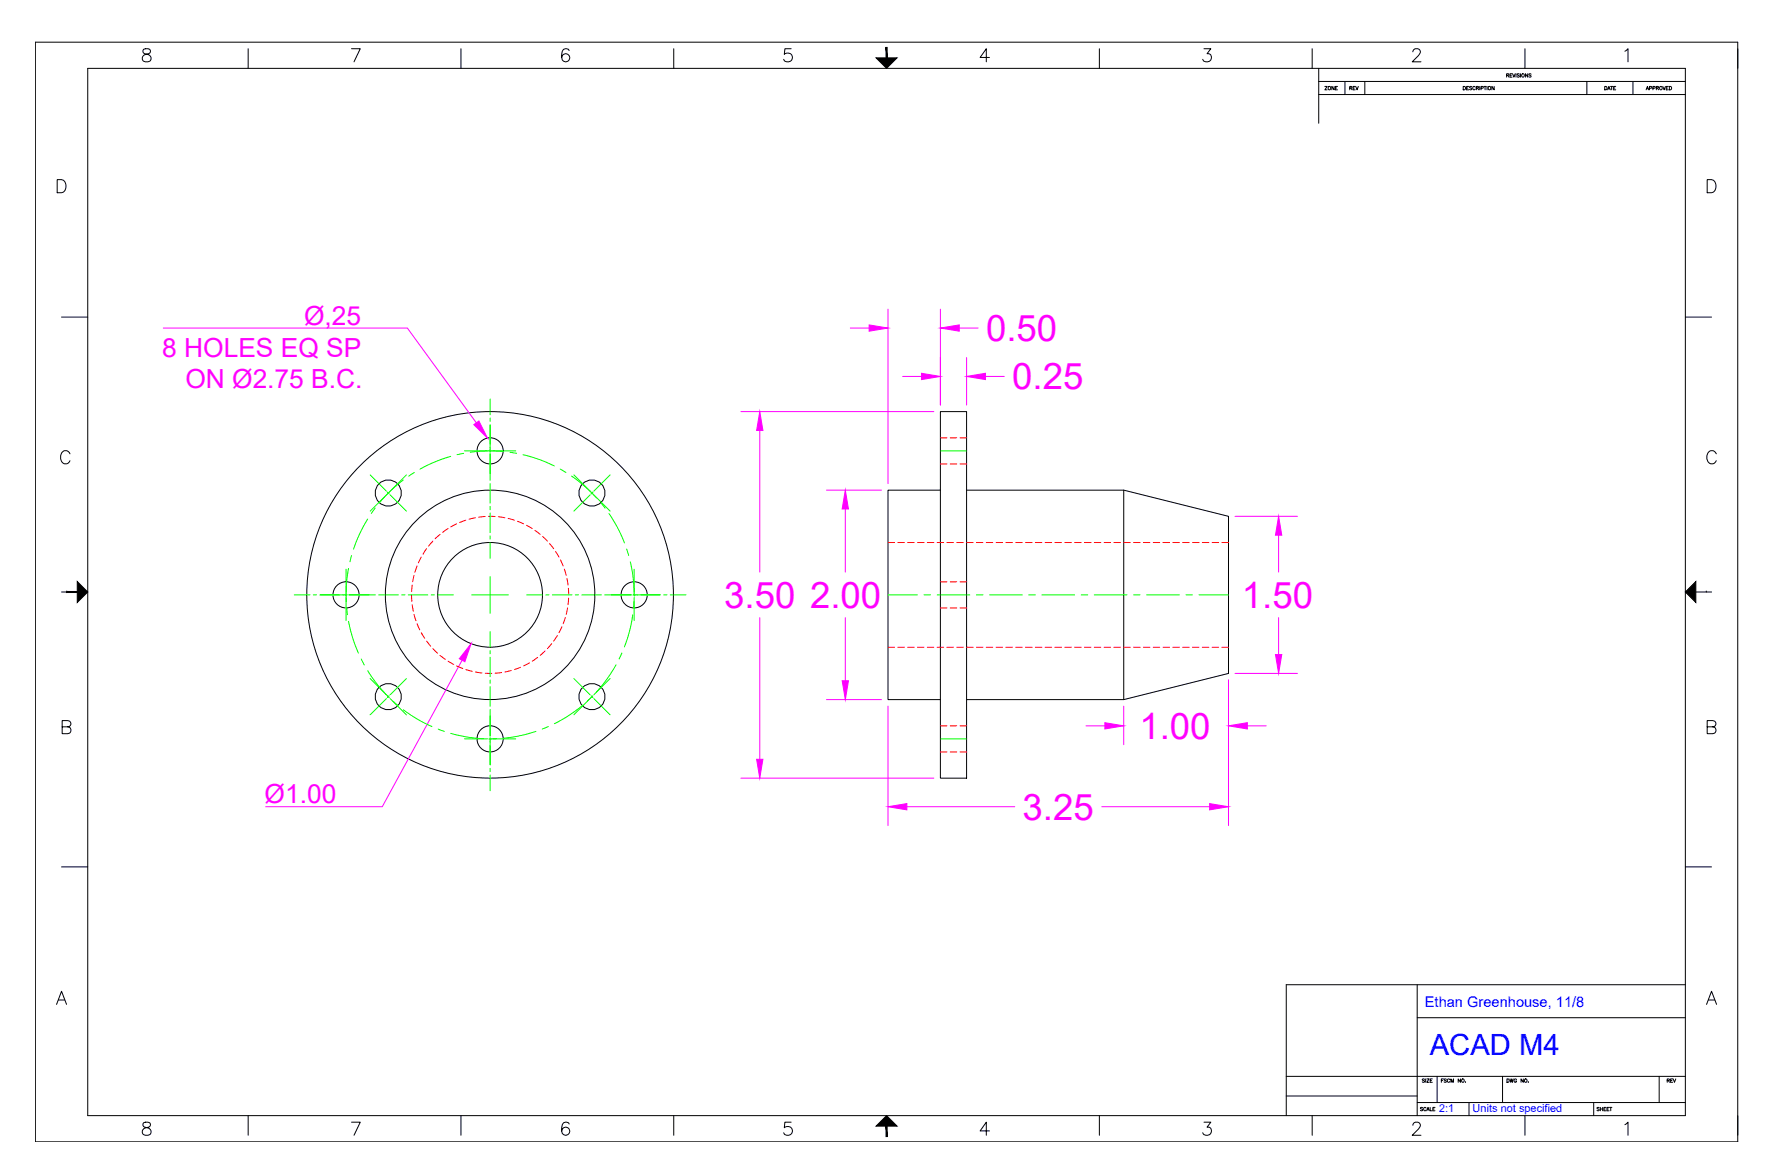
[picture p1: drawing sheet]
<svg xmlns="http://www.w3.org/2000/svg" width="864mm" height="559mm" viewBox="0 0 864 559" stroke-linecap="round" stroke-linejoin="round" font-family="sans-serif">
<!-- layer: 0 -->
<g fill="none" stroke="#000" stroke-width=".48">
<path d="M456 200h13v177h-13zM456 238h-25v101h25M469 238h76l51 12v77l-51 12h-76M545 238v101"/>
<circle cx="238" cy="219" r="6"/>
<circle cx="188" cy="239" r="6"/>
<circle cx="287" cy="239" r="6"/>
<circle cx="168" cy="289" r="6"/>
<circle cx="238" cy="289" r="89"/>
<circle cx="238" cy="289" r="51"/>
<circle cx="238" cy="289" r="25"/>
<circle cx="307" cy="289" r="6"/>
<circle cx="188" cy="338" r="6"/>
<circle cx="287" cy="338" r="6"/>
<circle cx="238" cy="358" r="6"/>
</g>
<!-- layer: Dim -->
<g fill="none" stroke="#f0f" stroke-width=".48">
<path d="M79 159h119l33 46M412 159h9M431 150v85M456 150v46M465 159h9M469 173v23M359 200h94M438 183h9M478 183h9M368 209v68M401 238h26M410 247v31"/>
<path d="M599 250h30M620 260v18M368 300v68M410 300v30M620 300v18M224 320l-39 71h-56M401 339h26M596 330v70M599 327h30M431 343v57M527 352h9M545 343v18"/>
<path d="M605 352h9M359 377h94M440 391h52M534 391h53"/>
</g>
<g fill="#f0f" stroke="#f0f" stroke-width=".48">
<path d="M368 200l2 9h-3z"/>
<path d="M367 368h3l-2 9z"/>
<path d="M410 238l1 9h-3z"/>
<path d="M408 330h3l-1 9z"/>
<path d="M421 158l10 1-10 2z"/>
<path d="M456 159l9-1v3z"/>
<path d="M447 181l9 2-9 1z"/>
<path d="M469 183l9-2v3z"/>
<path d="M620 250l2 10h-4z"/>
<path d="M618 318h4l-2 9z"/>
<path d="M536 351l9 1-9 2z"/>
<path d="M596 352l9-1v3z"/>
<path d="M431 391l9-1v3z"/>
<path d="M587 390l9 1-9 2z"/>
<path d="M228 312l-3 9-2-1z"/>
<path d="M230 206l2-2 4 8z"/>
</g>
<!-- layer: Hidden -->
<g fill="none" stroke="#f00" stroke-width=".48">
<path d="M456 212h3M461 212h3M466 212h3M456 225h3M461 225h3M466 225h3M213 259l-2 2M217 256l-2 2M221 254l-2 2M226 252l-3 1M231 251l-4 1M235 251h-3"/>
<path d="M237 250l3 1M242 251h3M246 251l3 1M251 253l3 1M255 255l3 1M259 257l3 2M201 279l-1 3M202 275l-1 3M204 270l-1 3M207 266l-2 3M210 262l-2 3M263 260l2 2"/>
<path d="M266 264l2 2M269 267l2 3M272 272l1 3M274 276l1 3M431 263h3M435 263h4M440 263h3M445 263h3M450 263h3M454 263h4M459 263h3M464 263h3"/>
<path d="M469 263h3M473 263h4M478 263h3M483 263h3M488 263h3M493 263h3M497 263h3M502 263h3M507 263h3M512 263h3M516 263h3M521 263h3"/>
<path d="M526 263h3M531 263h3M535 263h4M540 263h3M545 263h3M550 263h3M554 263h4M559 263h3M564 263h3M569 263h3M573 263h4M578 263h3"/>
<path d="M583 263h3M588 263h3M593 263h3M200 289v3M200 284v3M200 293v3M201 298l1 3M274 300l-1 3M275 281v3M275 295v3M276 285v4M276 290l-1 3"/>
<path d="M456 295h3M456 282h3M461 295h3M461 282h3M466 295h3M466 282h3M202 303l2 3M204 307l2 3M207 311l2 2M210 315l2 2M213 318l3 2M261 319l-3 2"/>
<path d="M264 316l-2 2M268 312l-3 3M270 308l-2 3M272 304l-1 3M431 314h3M435 314h4M440 314h3M445 314h3M450 314h3M454 314h4M459 314h3M464 314h3"/>
<path d="M469 314h3M473 314h4M478 314h3M483 314h3M488 314h3M493 314h3M497 314h3M502 314h3M507 314h3M512 314h3M516 314h3M521 314h3"/>
<path d="M526 314h3M531 314h3M535 314h4M540 314h3M545 314h3M550 314h3M554 314h4M559 314h3M564 314h3M569 314h3M573 314h4M578 314h3"/>
<path d="M583 314h3M588 314h3M593 314h3M217 321l3 1M221 323l3 1M226 325l3 1M231 326h3M235 327h3M243 326l-3 1M248 325l-3 1M252 324l-3 1M257 322l-3 1"/>
<path d="M456 352h3M461 352h3M466 352h3M456 365h3M461 365h3M466 365h3"/>
</g>
<!-- layer: Center -->
<g fill="none" stroke="#0f0" stroke-width=".48">
<path d="M238 194v7M225 220l-3 1M225 219h11M237 219h1M238 203v1M238 206v13M238 220v11M239 219h11M244 219h-8h-8M247 219l3 1M456 219h13M179 230l8 8"/>
<path d="M188 239l1 1M189 239l-1 1M196 233l-6 5-6 6M197 230l-8 8M201 229l-3 2M219 221l-7 3-8 4M238 231v2M238 235v9M254 221l8 2 7 3M272 228l2 1M277 231l6 4 6 7M278 230l8 8"/>
<path d="M287 239l1 1M288 239l-1 1M296 230l-8 8M178 252l-4 7-3 7M182 246l-2 3M187 240l-8 8M189 240l8 8M238 246v1M238 249v9M238 260v2M286 240l-8 8M288 240l8 8"/>
<path d="M291 244l2 2M295 249l4 7 4 7M168 276v11M169 276l-1 7v9M170 269v4M238 263v8M238 280v17M304 266l1 3M306 273l1 8 1 8M308 276v11M143 289h7M152 289h2"/>
<path d="M155 289h13M168 288v1M168 290v11M168 295v3M169 289h11M180 289h2M184 289h9M195 289h1M198 289h9M209 289h2M212 289h8M229 289h18"/>
<path d="M255 289h8M265 289h1M268 289h9M279 289h2M282 289h10M293 289h2M295 289h11M307 298l-2 7-2 9M307 289h13M307 292v3M308 288v1M308 290v11"/>
<path d="M322 289h1M325 289h8M431 289h14M448 289h3M454 289h16M473 289h4M480 289h16M499 289h3M505 289h16M524 289h3M531 289h15M550 289h3"/>
<path d="M556 289h16M575 289h3M581 289h15M169 301l2 8 3 8M175 320l2 3M238 306v8M238 316v1M238 319v9M302 317l-2 3M178 325l5 7 5 6M179 329l8 8M187 339l-8 8"/>
<path d="M188 337l1 1M189 337l-1 1M189 339l8 8M197 329l-8 8M238 330v1M238 333v10M278 329l8 8M286 339l-8 8M287 337l1 1M287 338l-2 2M288 337l-1 1M288 339l8 8"/>
<path d="M296 329l-8 8M299 323l-5 6-5 7M191 340l2 2M196 344l5 4 8 4M212 354l3 1M219 356l7 1 8 1M225 358h11M237 358h1M238 344v2M238 346v11M238 358v13M239 358h11"/>
<path d="M241 358h-3M260 355l-7 2-9 1M266 352l-3 2M282 342l-7 6-6 3M456 358h13M238 373v1M238 376v8"/>
</g>
<!-- layer: Title Block -->
<g fill="none" stroke="#000" stroke-width=".48">
<path d="M17 20h826v534h-826zM43 33h774v508h-774zM70 24a1.3 1.3 0 0 0 0 2h1a1.8 1.8 0 0 1 2 2 1.8 1.8 0 0 1-1 2h-1a1.8 1.8 0 0 1-2-2 1.8 1.8 0 0 1 2-2h1a1.3 1.3 0 0 0 1-2zM120 24v9M170 24h5l-3 6M224 24v9M276 25a1.9 1.9 0 0 0-3-1 4 4 0 0 0 1 6 2 2 0 0 0 2-2 2 2 0 0 0-2-2 2 2 0 0 0-2 2M327 24v9M384 24h-3l-1 2a2.2 2.2 0 0 1 4 0 2.2 2.2 0 0 1-1 4 2.2 2.2 0 0 1-3-1M430 24v9M480 28h-5l3-4v6M533 24v9"/>
<path d="M584 24h3l-2 2a2.1 2.1 0 0 1 2 3 2.1 2.1 0 0 1-4 0M636 24v9M639 40h178M639 33v27M662 40v6M685 25l1-1h2l1 1-1 2-3 3h4M731 37v-1h1h-1v1M731 37h1M732 37h1M733 36h-1v1h1M733 36l1 1 1-1M735 36v1"/>
<path d="M737 36h-1l1 1h-1M737 36v1M739 24v9M741 36v1l-1-1v1M742 36h-1l1 1h-1M769 40v6M788 25l1-1v6M792 40v6M639 46h178M710 42v1v1zM711 43h1M712 42h-1v2h1"/>
<path d="M714 42h-1l1 1h-1M715 42a.7 .7 0 0 0-1 0 .7 .7 0 0 0 0 1 .7 .7 0 0 0 1 0M716 43h1v-1h-1v2M716 43l1 1M718 42v2M718 43h1v-1h-1v2M720 42h1M720 42v2M721 42v2M725 42v2l-2-2v2M28 87h2a3 3 0 0 1 2 3 3 3 0 0 1-2 3h-2zM828 87h2a3 3 0 0 1 2 3 3 3 0 0 1-2 3h-2z"/>
<path d="M30 154h13M817 154h13M34 220a2.3 2.3 0 0 0-3-1 2.3 2.3 0 0 0-2 2v2a2.3 2.3 0 0 0 2 2 2.3 2.3 0 0 0 3-2M832 220a2.3 2.3 0 0 0-2-1 2.3 2.3 0 0 0-2 2v2a2.3 2.3 0 0 0 2 2 2.3 2.3 0 0 0 2-2M30 287h13M32 287h.1M817 287h13M827 287h.1M30 353l4-1v-1v-1h-1h-3v6h3a1.7 1.7 0 0 0 1-2 1.7 1.7 0 0 0-1-1M828 353l3-1 1-1v-1h-1h-3v6h3a1.7 1.7 0 0 0 1-2 1.7 1.7 0 0 0-1-1M30 421h13M817 421h13"/>
<path d="M687 478v63M817 478h-193v63M27 487l3-6 2 6M28 485h3M687 494h130M828 487l2-6 2 6M828 485h3M624 522h193M624 532h63M687 535h130M697 522v13M699 524h1"/>
<path d="M700 523h-1v2M701 524h-1l1 1h-1M703 524a.7 .7 0 0 0-1 0 .7 .7 0 0 0 0 1 .7 .7 0 0 0 1 0M704 525v-2v2l1-2v2M708 523v2l-1-2v2M711 525h.1M712 535v6M729 522v13M805 522v13M70 545a1.3 1.3 0 0 0 0 2 2.3 2.3 0 0 1 3 1 2.3 2.3 0 0 1 0 2l-2 1a1.8 1.8 0 0 1-2-2 1.8 1.8 0 0 1 2-2h1a1.3 1.3 0 0 0 1-2zM120 541v10M170 544h5l-3 7"/>
<path d="M224 541v10M276 545a1.9 1.9 0 0 0-3 0 4 4 0 0 0 1 6 2 2 0 0 0 2-2 2 2 0 0 0-2-2 2 2 0 0 0-2 2M327 541v10M384 544h-3l-1 3a2.2 2.2 0 0 1 4 0 2.2 2.2 0 0 1-1 3 2.2 2.2 0 0 1-3-1M430 541v10M480 549h-5l3-5v7M533 541v10M584 544h3l-2 3a2.1 2.1 0 0 1 2 3 2.1 2.1 0 0 1-4-1M636 541v10M685 546l1-2 2 1 1 1-1 2-3 3h4M739 541v10M788 546l1-2v7"/>
<circle cx="738" cy="37" r=".8"/>
<circle cx="722" cy="43" r=".8"/>
<circle cx="709" cy="524" r=".8"/>
</g>
<g fill="#000" stroke="#000" stroke-width=".48">
<path d="M425 28h10l-5 5zM37 282l6 5-6 5zM817 287l5-5v10zM430 541l5 5h-10z"/>
<path d="M430 23v5v-5zM430 23v5z"/>
<path d="M32 287h5zM32 287h5z"/>
<path d="M430 546v5zM430 546v5z"/>
</g>
<g font-size="17.7" fill="#f0f">
<text x="478" y="165">0.50</text>
<text x="491" y="189">0.25</text>
<text x="351" y="295">3.50</text>
<text x="393" y="295">2.00</text>
<text x="602" y="295">1.50</text>
<text x="552" y="358">1.00</text>
<text x="496" y="398">3.25</text>
</g>
<text font-size="14.2" fill="#00f" x="693" y="512">ACAD M4</text>
<g font-size="12.8" fill="#f0f">
<text x="147" y="157">Ø,25</text>
<text x="79" y="173">8 HOLES EQ SP</text>
<text x="90" y="188">ON Ø2.75 B.C.</text>
<text x="128" y="390">Ø1.00</text>
</g>
<text font-size="7.1" fill="#00f" x="691" y="489">Ethan Greenhouse, 11/8</text>
<g font-size="5.3" fill="#00f">
<text x="698" y="540">2:1</text>
<text x="714" y="540">Units not specified</text>
</g>
<g font-size="4.9">
<text x="642" y="45">ZONE</text>
<text x="654" y="45">REV</text>
<text x="777" y="45">DATE</text>
<text x="797" y="45">APPROVED</text>
<text x="689" y="526">SIZE</text>
<text x="730" y="526">DWG NO.</text>
<text x="808" y="526">REV</text>
<text x="688" y="540">SCALE</text>
<text x="774" y="540">SHEET</text>
</g>
</svg>
